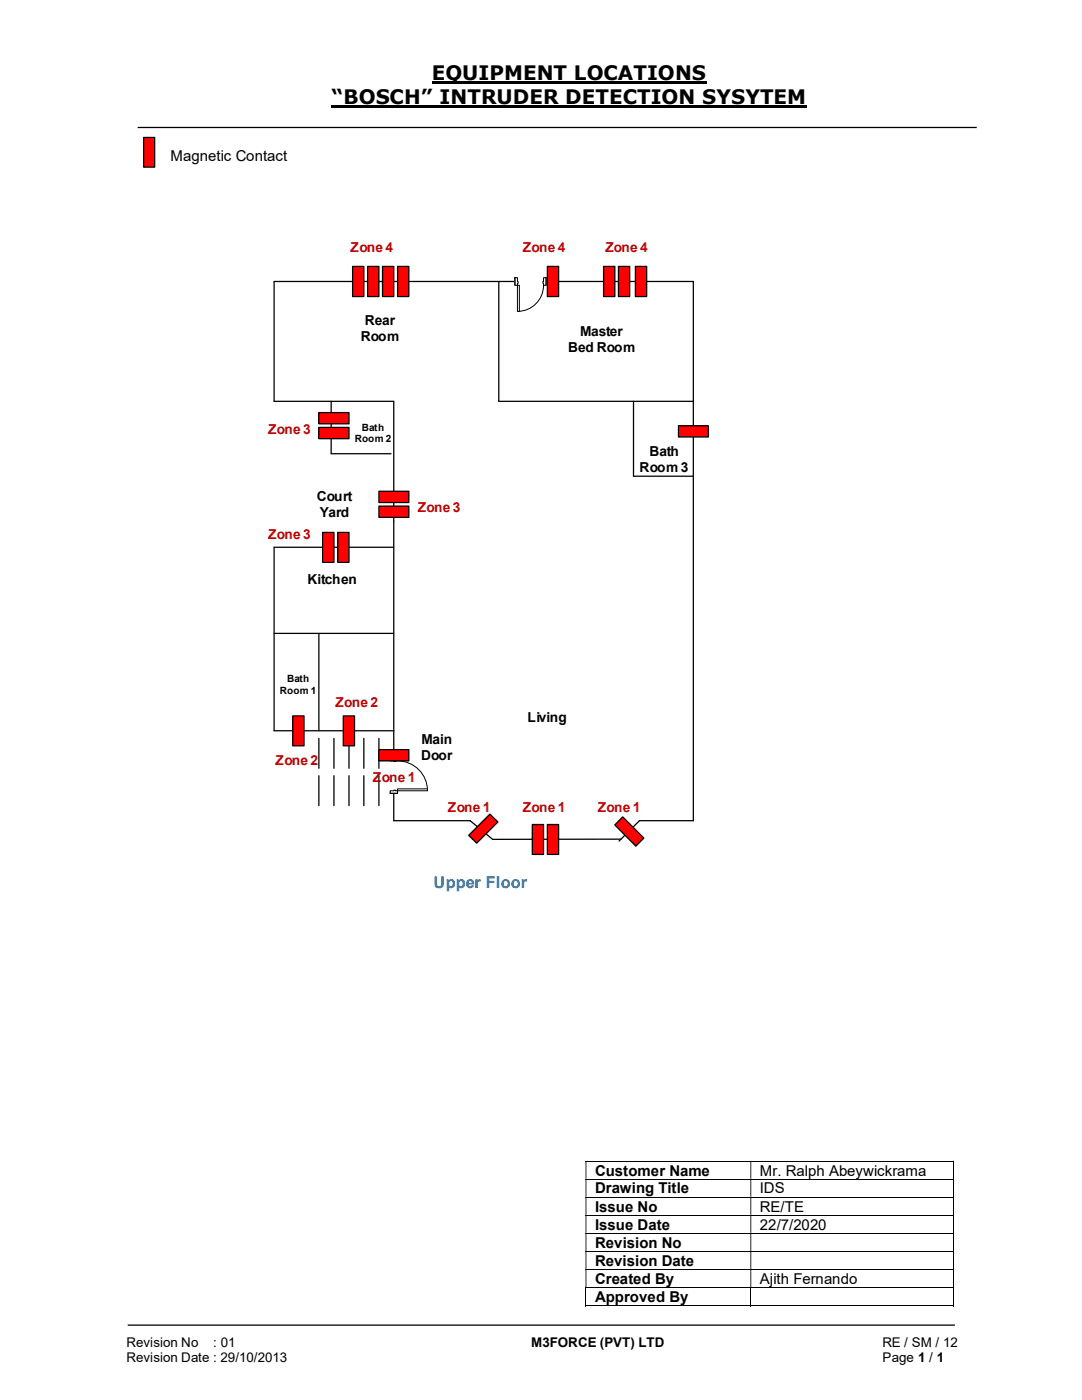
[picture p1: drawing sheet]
<svg xmlns="http://www.w3.org/2000/svg" width="216mm" height="279mm" viewBox="0 0 216 279" stroke-linecap="round" stroke-linejoin="round" font-family="sans-serif">
<path d="M86.1 16.5h54.9M66.2 21.3h94.8" fill="none" stroke="#000" stroke-width=".42"/>
<path d="M27.5 25.4h167.4M25.5 264.5h165" fill="none" stroke="#000" stroke-width=".25"/>
<g fill="none" stroke="#000" stroke-width=".2">
<path d="M116.8 231.7h73.3M116.8 235.3h73.3M116.8 238.9h73.3M190.2 231.8v3.4M190.2 235.4v3.4M190.2 239v3.4M116.8 242.5h73.3M116.8 246.1h73.3M116.8 249.7h73.3M116.8 253.3h73.3M116.8 257h73.3M116.9 257v3.6"/>
<path d="M149.8 257v3.6M190.2 242.6v3.4M190.2 246.2v3.5M190.2 249.8v3.4M190.2 253.4v3.5M190.2 257v3.6M116.8 260.6h32.9M149.9 260.6h40.2"/>
</g>
<g fill="#000">
<path d="M190.1 231.6h.2v.2h-.2zM116.8 231.8h.2v3.4h-.2zM149.7 231.8h.2v3.4h-.2z" fill-rule="evenodd"/>
<path d="M190.1 235.2h.2v.2h-.2zM116.8 235.4h.2v3.4h-.2zM149.7 235.4h.2v3.4h-.2z" fill-rule="evenodd"/>
<path d="M190.1 238.8h.2v.2h-.2zM116.8 239h.2v3.4h-.2zM149.7 239h.2v3.4h-.2z" fill-rule="evenodd"/>
<path d="M190.1 242.4h.2v.2h-.2zM116.8 242.6h.2v3.4h-.2zM149.7 242.6h.2v3.4h-.2z" fill-rule="evenodd"/>
<path d="M190.1 246h.2v.2h-.2zM116.8 246.2h.2v3.5h-.2zM149.7 246.2h.2v3.5h-.2z" fill-rule="evenodd"/>
<path d="M190.1 249.7h.2v.1h-.2zM116.8 249.8h.2v3.4h-.2zM149.7 249.8h.2v3.4h-.2z" fill-rule="evenodd"/>
<path d="M190.1 253.2h.2v.2h-.2zM116.8 253.4h.2v3.5h-.2zM149.7 253.4h.2v3.5h-.2z" fill-rule="evenodd"/>
</g>
<path d="M190.1 256.9h.2v.1h-.2zM190.1 260.5h.2v.1h-.2z" fill="#000"/>
<path d="M28.7 27.4h2.2v6h-2.2z" fill="#f00"/>
<path d="M28.7 27.4h2.2v6h-2.2zM99.5 56.2v23.9h38.8M66.1 80.1v10.5h11.9M126.4 80.1v14.9h11.9M78.6 109.2h-23.9v36.6h23.9M54.7 126.4h23.9M63.6 126.4v19.4M123.9 167.5h-25.6l-4.5-3.7h-15.2v-83.7h-23.9v-23.9h83.6v107.6h-10.7l-4.1 4.1" fill="none" stroke="#000" stroke-width=".25"/>
<path d="M77.8 151.3h1.6v7h-1.6z" fill-rule="evenodd" fill="#fff"/>
<path d="M77.8 151.3h1.6v7h-1.6z" fill="none" stroke="#fff" stroke-width=".2"/>
<path d="M77.9 157.8v.5h1.4v-.5zM77.9 151.3h1.4v.5h-1.4z" fill-rule="evenodd" fill="#fff"/>
<path d="M78.6 157.8h-.7v.5h1.4v-.5h-.3M78.6 151.8h-.7v-.5h1.4v.5h-.3" fill="none" stroke="#000" stroke-width=".2"/>
<path d="M78.6 157.7v.1h.4v-.1zM78.6 151.8h.4v.2h-.4z" fill-rule="evenodd" fill="#fff"/>
<path d="M77.9 158.3h1.4M77.9 151.3h1.4M78.6 157.8v-.1h.4v.1M78.6 151.8v.2h.4v-.2M79.3 151.8a6 6 0 0 1 6 6" fill="none" stroke="#000" stroke-width=".2"/>
<path d="M79.3 157.4h6v.4h-6z" fill="#fff"/>
<path d="M79.3 157.4h6v.4h-6z" fill="none" stroke="#000" stroke-width=".2"/>
<path d="M63.6 147.4v5.9M63.6 154.8v6M66.6 147.4v5.9M66.6 154.8v6M69.6 147.4v5.9M69.6 154.8v6M72.6 147.4v5.9M72.6 154.8v6M75.6 147.4v5.9M75.6 154.8v6" fill="none" stroke="#000" stroke-width=".25"/>
<path d="M124.2 163l4.3 4.3-1.6 1.6-4.2-4.3z" fill-rule="evenodd" fill="#f00"/>
<path d="M124.2 163l4.3 4.3-1.6 1.6-4.2-4.3z" fill="none" stroke="#000" stroke-width=".25"/>
<path d="M97.7 162.5l1.7 1.5-4.3 4.3-1.6-1.6z" fill-rule="evenodd" fill="#f00"/>
<path d="M97.7 162.5l1.7 1.5-4.3 4.3-1.6-1.6z" fill="none" stroke="#000" stroke-width=".25"/>
<path d="M58.4 142.9h2.3v5.9h-2.3z" fill="#f00"/>
<path d="M58.4 142.9h2.3v5.9h-2.3z" fill="none" stroke="#000" stroke-width=".25"/>
<path d="M75.6 149.6h6v2.2h-6z" fill-rule="evenodd" fill="#f00"/>
<path d="M75.6 149.6h6v2.2h-6z" fill="none" stroke="#000" stroke-width=".25"/>
<path d="M67.4 106.3h2.2v5.9h-2.2z" fill="#f00"/>
<path d="M67.4 106.3h2.2v5.9h-2.2z" fill="none" stroke="#000" stroke-width=".25"/>
<path d="M63.6 85.3h6v2.2h-6z" fill-rule="evenodd" fill="#f00"/>
<path d="M63.6 85.3h6v2.2h-6z" fill="none" stroke="#000" stroke-width=".25"/>
<path d="M75.6 98h6v2.3h-6z" fill-rule="evenodd" fill="#f00"/>
<path d="M75.6 98h6v2.3h-6z" fill="none" stroke="#000" stroke-width=".25"/>
<path d="M75.6 101h6v2.3h-6z" fill-rule="evenodd" fill="#f00"/>
<path d="M75.6 101h6v2.3h-6z" fill="none" stroke="#000" stroke-width=".25"/>
<path d="M106.2 164.5h2.3v6h-2.3z" fill="#f00"/>
<path d="M106.2 164.5h2.3v6h-2.3z" fill="none" stroke="#000" stroke-width=".25"/>
<path d="M68.5 142.9h2.2v5.9h-2.2z" fill="#f00"/>
<path d="M68.5 142.9h2.2v5.9h-2.2z" fill="none" stroke="#000" stroke-width=".25"/>
<path d="M126.8 53.2h2.2v6h-2.2z" fill="#f00"/>
<path d="M126.8 53.2h2.2v6h-2.2z" fill="none" stroke="#000" stroke-width=".25"/>
<path d="M64.4 106.3h2.2v5.9h-2.2z" fill="#f00"/>
<path d="M64.4 106.3h2.2v5.9h-2.2z" fill="none" stroke="#000" stroke-width=".25"/>
<path d="M135.4 85h6v2.2h-6z" fill-rule="evenodd" fill="#f00"/>
<path d="M135.4 85h6v2.2h-6z" fill="none" stroke="#000" stroke-width=".25"/>
<path d="M109.2 164.5h2.3v6h-2.3z" fill="#f00"/>
<path d="M109.2 164.5h2.3v6h-2.3z" fill="none" stroke="#000" stroke-width=".25"/>
<path d="M63.6 82.3h6v2.3h-6z" fill-rule="evenodd" fill="#f00"/>
<path d="M63.6 82.3h6v2.3h-6z" fill="none" stroke="#000" stroke-width=".25"/>
<path d="M109.2 53.2h2.3v6h-2.3z" fill="#f00"/>
<path d="M109.2 53.2h2.3v6h-2.3z" fill="none" stroke="#000" stroke-width=".25"/>
<path d="M123.4 53.2h2.2v6h-2.2z" fill="#f00"/>
<path d="M123.4 53.2h2.2v6h-2.2z" fill="none" stroke="#000" stroke-width=".25"/>
<path d="M120.4 53.2h2.3v6h-2.3z" fill="#f00"/>
<path d="M120.4 53.2h2.3v6h-2.3z" fill="none" stroke="#000" stroke-width=".25"/>
<path d="M73.4 53.2h2.2v6h-2.2z" fill="#f00"/>
<path d="M73.4 53.2h2.2v6h-2.2z" fill="none" stroke="#000" stroke-width=".25"/>
<path d="M70.4 53.2h2.2v6h-2.2z" fill="#f00"/>
<path d="M70.4 53.2h2.2v6h-2.2z" fill="none" stroke="#000" stroke-width=".25"/>
<path d="M79.3 53.2h2.3v6h-2.3z" fill="#f00"/>
<path d="M79.3 53.2h2.3v6h-2.3z" fill="none" stroke="#000" stroke-width=".25"/>
<path d="M76.3 53.2h2.3v6h-2.3z" fill="#f00"/>
<path d="M76.3 53.2h2.3v6h-2.3z" fill="none" stroke="#000" stroke-width=".25"/>
<path d="M102.7 55.4h6.3v1.6h-6.3z" fill="#fff"/>
<path d="M102.7 55.4h6.3v1.6h-6.3z" fill="none" stroke="#fff" stroke-width=".2"/>
<path d="M102.7 55.4v1.5h.6v-1.5zM108.5 55.4h.5v1.5h-.5z" fill-rule="evenodd" fill="#fff"/>
<path d="M103.3 56.2v-.8h-.6v1.5h.6v-.3M108.5 56.2v-.8h.5v1.5h-.5v-.3" fill="none" stroke="#000" stroke-width=".2"/>
<path d="M103.3 56.2v.4h.1v-.4zM108.3 56.2h.2v.4h-.2z" fill-rule="evenodd" fill="#fff"/>
<path d="M102.7 55.4v1.5M103.3 56.2h.1v.4h-.1M108.5 56.2h-.2v.4h.2M108.5 56.9a5.2 5.2 0 0 1-5.2 5.2M109 55.4v1.5" fill="none" stroke="#000" stroke-width=".2"/>
<path d="M103.3 56.9h.3v5.2h-.3z" fill-rule="evenodd" fill="#fff"/>
<path d="M103.3 56.9h.3v5.2h-.3z" fill="none" stroke="#000" stroke-width=".2"/>
<g font-size="4">
<text x="86.1" y="16">EQUIPMENT LOCATIONS</text>
<text x="66.2" y="20.8">“BOSCH” INTRUDER DETECTION SYSYTEM</text>
</g>
<text font-size="3.2" fill="#0070c0" x="86.5" y="177.2">Upper Floor</text>
<g font-size="3">
<text x="34" y="32.1">Magnetic Contact</text>
<text x="118.7" y="234.6">Customer Name</text>
<text x="118.7" y="238.2">Drawing Title</text>
<text x="151.6" y="234.6">Mr. Ralph Abeywickrama</text>
<text x="151.6" y="238.2">IDS</text>
<text x="118.7" y="241.8">Issue No</text>
<text x="118.7" y="245.4">Issue Date</text>
<text x="151.6" y="241.8">RE/TE</text>
<text x="151.6" y="245.4">22/7/2020</text>
<text x="118.7" y="249">Revision No</text>
<text x="118.7" y="252.6">Revision Date</text>
<text x="118.7" y="256.2">Created By</text>
<text x="151.6" y="256.2">Ajith Fernando</text>
<text x="118.7" y="259.8">Approved By</text>
</g>
<g font-size="2.7" fill="#c00000">
<text x="69.9" y="50.2">Zone 4</text>
<text x="104.3" y="50.2">Zone 4</text>
<text x="120.8" y="50.2">Zone 4</text>
<text x="53.5" y="86.7">Zone 3</text>
<text x="53.5" y="107.6">Zone 3</text>
<text x="83.4" y="102.3">Zone 3</text>
<text x="67" y="141.1">Zone 2</text>
<text x="55" y="152.7">Zone 2</text>
<text x="74.4" y="156.1">Zone 1</text>
<text x="89.4" y="162.1">Zone 1</text>
<text x="104.3" y="162.1">Zone 1</text>
<text x="119.3" y="162.1">Zone 1</text>
</g>
<g font-size="2.7">
<text x="72.8" y="64.8">Rear</text>
<text x="72" y="68">Room</text>
<text x="113.4" y="70.3">Bed Room</text>
<text x="115.7" y="67.1">Master</text>
<text x="127.6" y="94.1">Room 3</text>
<text x="129.6" y="91">Bath</text>
<text x="63.2" y="100">Court</text>
<text x="63.8" y="103.2">Yard</text>
<text x="61.3" y="116.5">Kitchen</text>
<text x="84.1" y="148.5">Main</text>
<text x="105.2" y="144.1">Living</text>
<text x="84" y="151.7">Door</text>
<text x="25.2" y="268.8">Revision No</text>
<text x="42.6" y="268.8">: 01</text>
<text x="106" y="268.8">M3FORCE (PVT) LTD</text>
<text x="176.1" y="268.8">RE / SM / 12</text>
<text x="25.2" y="271.8">Revision Date : 29/10/2013</text>
<text x="176.1" y="271.8">Page 1 / 1</text>
</g>
<g font-size="2">
<text x="70.8" y="88.3">Room 2</text>
<text x="72.2" y="85.9">Bath</text>
<text x="57.3" y="136.1">Bath</text>
<text x="55.8" y="138.5">Room 1</text>
</g>
</svg>
